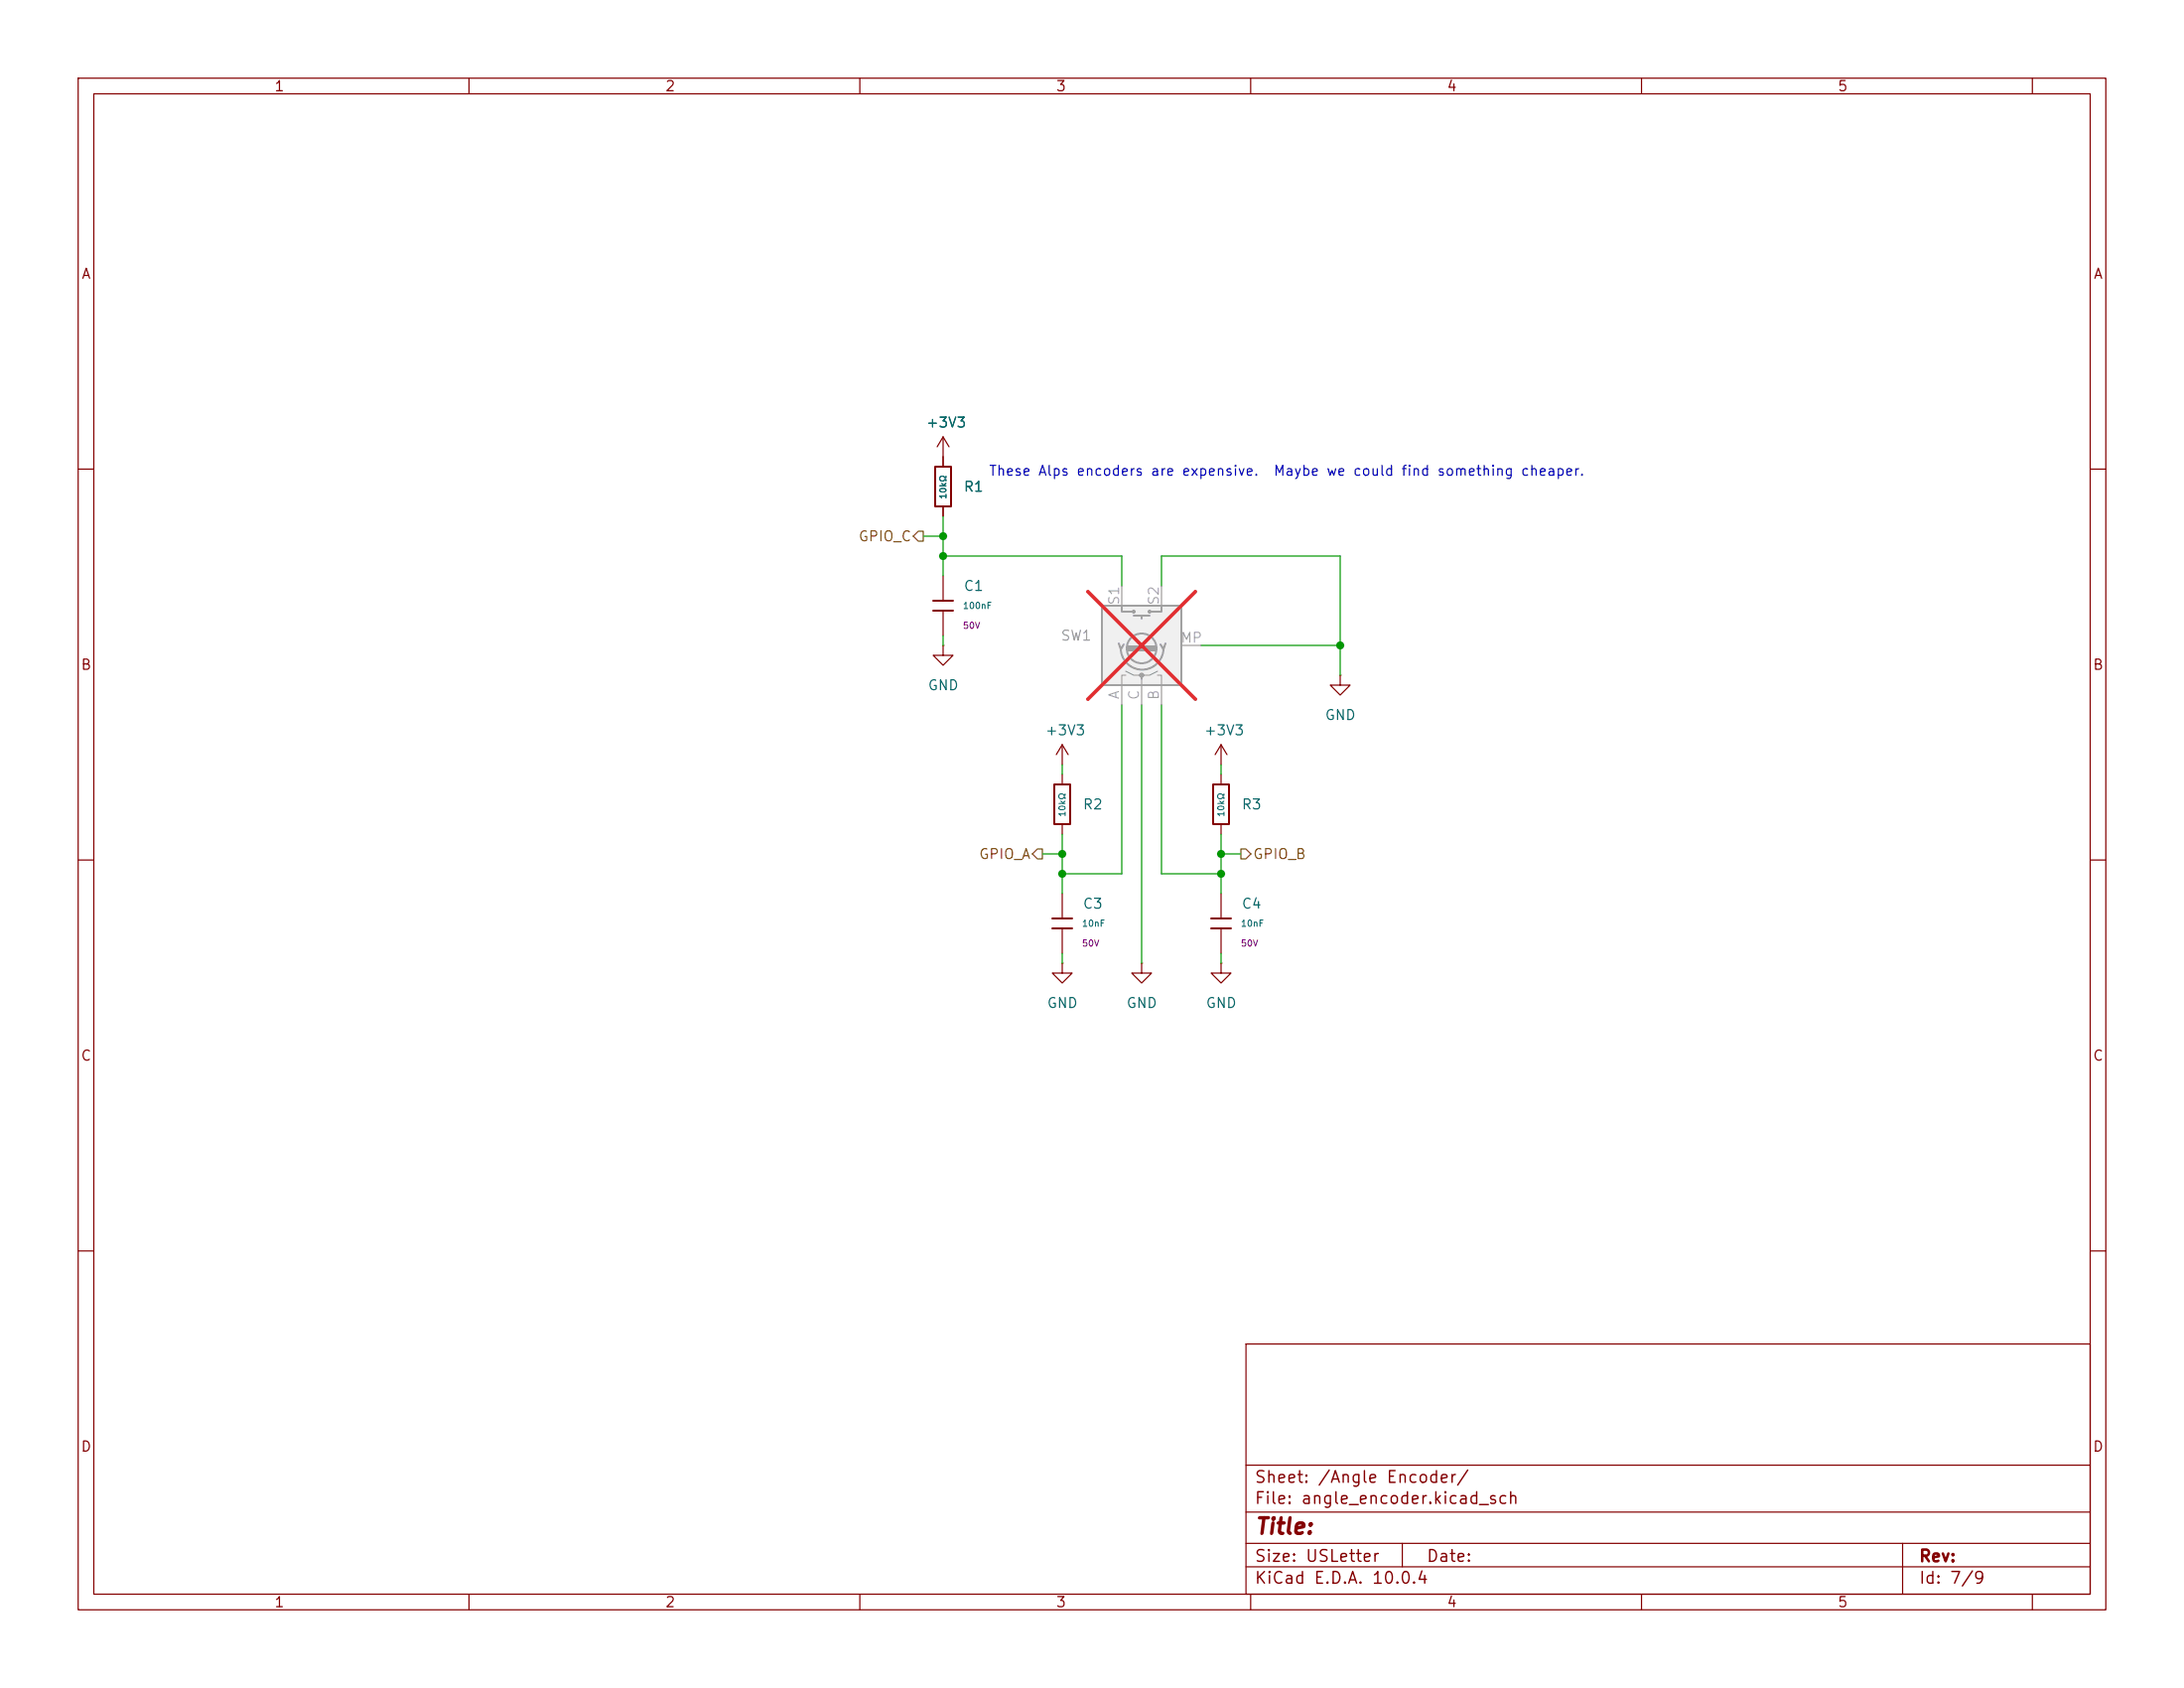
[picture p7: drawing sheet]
<svg xmlns="http://www.w3.org/2000/svg" width="279mm" height="216mm" viewBox="0 0 279 216" stroke-linecap="round" stroke-linejoin="round" font-family="sans-serif">
<g fill="none" stroke="#840000" stroke-width=".15">
<path d="M10 10h259.4v195.9h-259.4zM12 12h255.4v191.9h-255.4zM60 10v2M110 10v2M160 10v2M210 10v2M260 10v2M120.6 55.9l-.7 1.3M120.6 55.9l.8 1.3M120.6 55.9v3.8M10 60h2M120.6 64.8v1.2"/>
<path d="M120.6 73.7v3.1M120.6 78.1v3.2M267.4 60h2M120.6 82.6v1.2h1.3l-1.3 1.3-1.2-1.3h1.2M120.6 82.6h.1M135.9 95.3v2.5M135.9 99.1v1.2M135.9 95.3l-.8 1.2M135.9 95.3l.8 1.2M156.2 95.3v2.5M156.2 99.1v1.2M156.2 95.3l-.8 1.2"/>
<path d="M156.2 95.3l.8 1.2M171.4 86.4v1.2h1.3l-1.3 1.3-1.2-1.3h1.2M171.4 86.4h.1M10 110h2M135.9 105.4v1.3M156.2 105.4v1.3M156.2 114.3v3.2M156.2 118.7v3.2M267.4 110h2M135.9 123.2v1.3h1.3l-1.3 1.2-1.3-1.2h1.3M135.9 123.2h.1M146 123.2v1.3h1.3l-1.3 1.2-1.2-1.2h1.2"/>
<path d="M146 123.2h.1M10 160h2M159.4 171.9h108v32h-108zM267.4 160h2M159.4 197.4h108M159.4 193.4h108M159.4 187.4h108M179.4 197.4v3M243.4 197.4v6.5M60 203.9v2M110 203.9v2M159.4 200.4h108"/>
<path d="M160 203.9v2M210 203.9v2M260 203.9v2"/>
</g>
<path d="M119.6 59.7h2.1v5.1h-2.1zM119.4 76.8h2.5M119.4 78.1h2.5M134.9 100.3h2v5.1h-2zM154.9 117.5h2.6M154.9 118.7h2.6M155.2 100.3h2v5.1h-2z" fill="none" stroke="#840000" stroke-width=".25"/>
<path d="M141 77.5h10.1v10.1h-10.1z" fill="#f0f0f0"/>
<g fill="none" stroke="#a1a1a1" stroke-width=".25">
<path d="M141 77.5h10.1v10.1h-10.1zM143.5 77.5v.7h1.5M145 78.7h2.1M146 78.7v.4M148.6 77.5v.7h-1.5M143.1 82.3l.3 .8 .4-.7M143.4 82.9a2.73 2.73 0 0 0 2.7 2.7 2.73 2.73 0 0 0 2.7-2.7M144.3 83.2h3.5M144.3 82.9h3.5M144.3 82.7h3.5M149.1 82.3l-.3 .8-.3-.7"/>
<circle cx="145" cy="78.2" r=".13"/>
<circle cx="147.1" cy="78.2" r=".13"/>
<circle cx="146" cy="82.9" r="1.9"/>
</g>
<path d="M143.5 74.9v2.6M148.6 74.9v2.6M144 86.4h-.5v3.8M144 85.9l1 .5h1v.5M148.1 85.9l-1 .5h-1.1v3.8M148.1 86.4h.5v3.8M151.1 82.6h2.6" fill="none" stroke="#a1a1a1" stroke-width=".15"/>
<circle cx="146" cy="86.4" r=".25" fill="#a1a1a1" stroke="#a1a1a1" stroke-width=".15"/>
<path d="M139.2 75.7l13.7 13.7M152.9 75.7l-13.7 13.7" fill="none" stroke="#e12e31" stroke-width=".46"/>
<path d="M120.6 58.4v1.3M120.6 64.8v1.2M135.9 114.3v3.2M135.9 118.7v3.2M156.2 123.2v1.3h1.3l-1.3 1.2-1.3-1.2h1.3M156.2 123.2h.1" fill="none" stroke="#840000" stroke-width=".15"/>
<path d="M134.6 117.5h2.6M134.6 118.7h2.6" fill="none" stroke="#840000" stroke-width=".25"/>
<path d="M117.5 67.9h.6v1.3h-.6l-.7-.6zM132.7 108.6h.6v1.3h-.6l-.6-.7zM158.7 108.6h.7l.6 .6-.6 .7h-.7z" fill="none" stroke="#725600" stroke-width=".15"/>
<g fill="none" stroke="#009600" stroke-width=".15">
<path d="M118.1 68.6h2.5M120.6 66v7.7M120.6 71.1h22.9v3.8M148.6 74.9v-3.8h22.8v15.3M120.6 81.3v1.3M135.9 97.8v1.3M143.5 90.2v21.6h-7.6M146 90.2v33M148.6 90.2v21.6h7.6M153.7 82.6h17.7M156.2 97.8v1.3M133.3 109.2h2.6"/>
<path d="M135.9 106.7v7.6M156.2 106.7v7.6M156.2 109.2h2.5M135.9 121.9v1.3M156.2 121.9v1.3"/>
</g>
<g fill="#009600" stroke="#009600" stroke-width=".13">
<circle cx="120.6" cy="71.1" r=".46"/>
<circle cx="120.6" cy="68.6" r=".46"/>
<circle cx="171.4" cy="82.6" r=".46"/>
<circle cx="135.9" cy="109.2" r=".46"/>
<circle cx="135.9" cy="111.8" r=".46"/>
<circle cx="156.2" cy="109.2" r=".46"/>
<circle cx="156.2" cy="111.8" r=".46"/>
</g>
<text font-size="2" fill="#840000" x="160.4" y="196.7">Title:</text>
<g font-size="1.5" fill="#840000">
<text x="160.4" y="190">Sheet: /Angle Encoder/</text>
<text x="160.4" y="192.7">File: angle_encoder.kicad_sch</text>
<text x="160.4" y="202.9">KiCad E.D.A. 10.0.4</text>
<text x="160.4" y="200.1">Size: USLetter</text>
<text x="182.4" y="200.1">Date:</text>
<text x="245.4" y="200.1">Rev:</text>
<text x="245.4" y="202.9">Id: 7/9</text>
</g>
<g font-size="1.3" fill="#840000">
<text x="35" y="12">1</text>
<text x="85" y="12">2</text>
<text x="135" y="12">3</text>
<text x="185" y="12">4</text>
<text x="235" y="12">5</text>
<text x="10.3" y="36">A</text>
<text x="267.7" y="36">A</text>
<text x="10.3" y="86">B</text>
<text x="267.7" y="86">B</text>
<text x="10.3" y="136">C</text>
<text x="267.7" y="136">C</text>
<text x="10.3" y="186">D</text>
<text x="267.7" y="186">D</text>
<text x="35" y="205.9">1</text>
<text x="85" y="205.9">2</text>
<text x="135" y="205.9">3</text>
<text x="185" y="205.9">4</text>
<text x="235" y="205.9">5</text>
</g>
<g font-size="1.3" fill="#006464">
<text x="118.4" y="55">+3V3</text>
<text x="123.2" y="63.2">R1</text>
<text x="123.2" y="75.9">C1</text>
<text x="118.6" y="88.6">GND</text>
<text x="133.6" y="94.4">+3V3</text>
<text x="153.9" y="94.4">+3V3</text>
<text x="169.4" y="92.4">GND</text>
<text x="138.4" y="103.8">R2</text>
<text x="158.8" y="103.8">R3</text>
<text x="138.4" y="116.5">C3</text>
<text x="158.8" y="116.5">C4</text>
<text x="133.9" y="129.2">GND</text>
<text x="144" y="129.2">GND</text>
<text x="154.2" y="129.2">GND</text>
</g>
<g font-size="1.3" fill="#0000c2">
<text x="126.4" y="61.2">These Alps encoders are expensive.</text>
<text x="162.8" y="61.2">Maybe we could find something cheaper.</text>
</g>
<g font-size="1.3" fill="#725600">
<text x="109.7" y="69.6">GPIO_C</text>
<text x="125.2" y="110.2">GPIO_A</text>
<text x="160.2" y="110.2">GPIO_B</text>
</g>
<g font-size="1.3" fill="#aaa">
<text x="143.5" y="77.5" transform="rotate(-90 143.5 77.5)">S1</text>
<text x="148.6" y="77.5" transform="rotate(-90 148.6 77.5)">S2</text>
<text x="150.9" y="82.5">MP</text>
<text x="143.5" y="89.5" transform="rotate(-90 143.5 89.5)">A</text>
<text x="146" y="89.6" transform="rotate(-90 146 89.6)">C</text>
<text x="148.6" y="89.6" transform="rotate(-90 148.6 89.6)">B</text>
</g>
<text font-size="1.3" fill="#989898" x="135.6" y="82.3">SW1</text>
<g font-size=".8" fill="#006464">
<text x="121.3" y="63.9" transform="rotate(-90 121.3 63.9)">10kΩ</text>
<text x="123.1" y="78.1">100nF</text>
<text x="136.5" y="104.6" transform="rotate(-90 136.5 104.6)">10kΩ</text>
<text x="156.8" y="104.6" transform="rotate(-90 156.8 104.6)">10kΩ</text>
<text x="138.4" y="118.7">10nF</text>
<text x="158.7" y="118.7">10nF</text>
</g>
<g font-size=".8" fill="#840084">
<text x="123.1" y="80.6">50V</text>
<text x="138.4" y="121.3">50V</text>
<text x="158.7" y="121.3">50V</text>
</g>
</svg>
